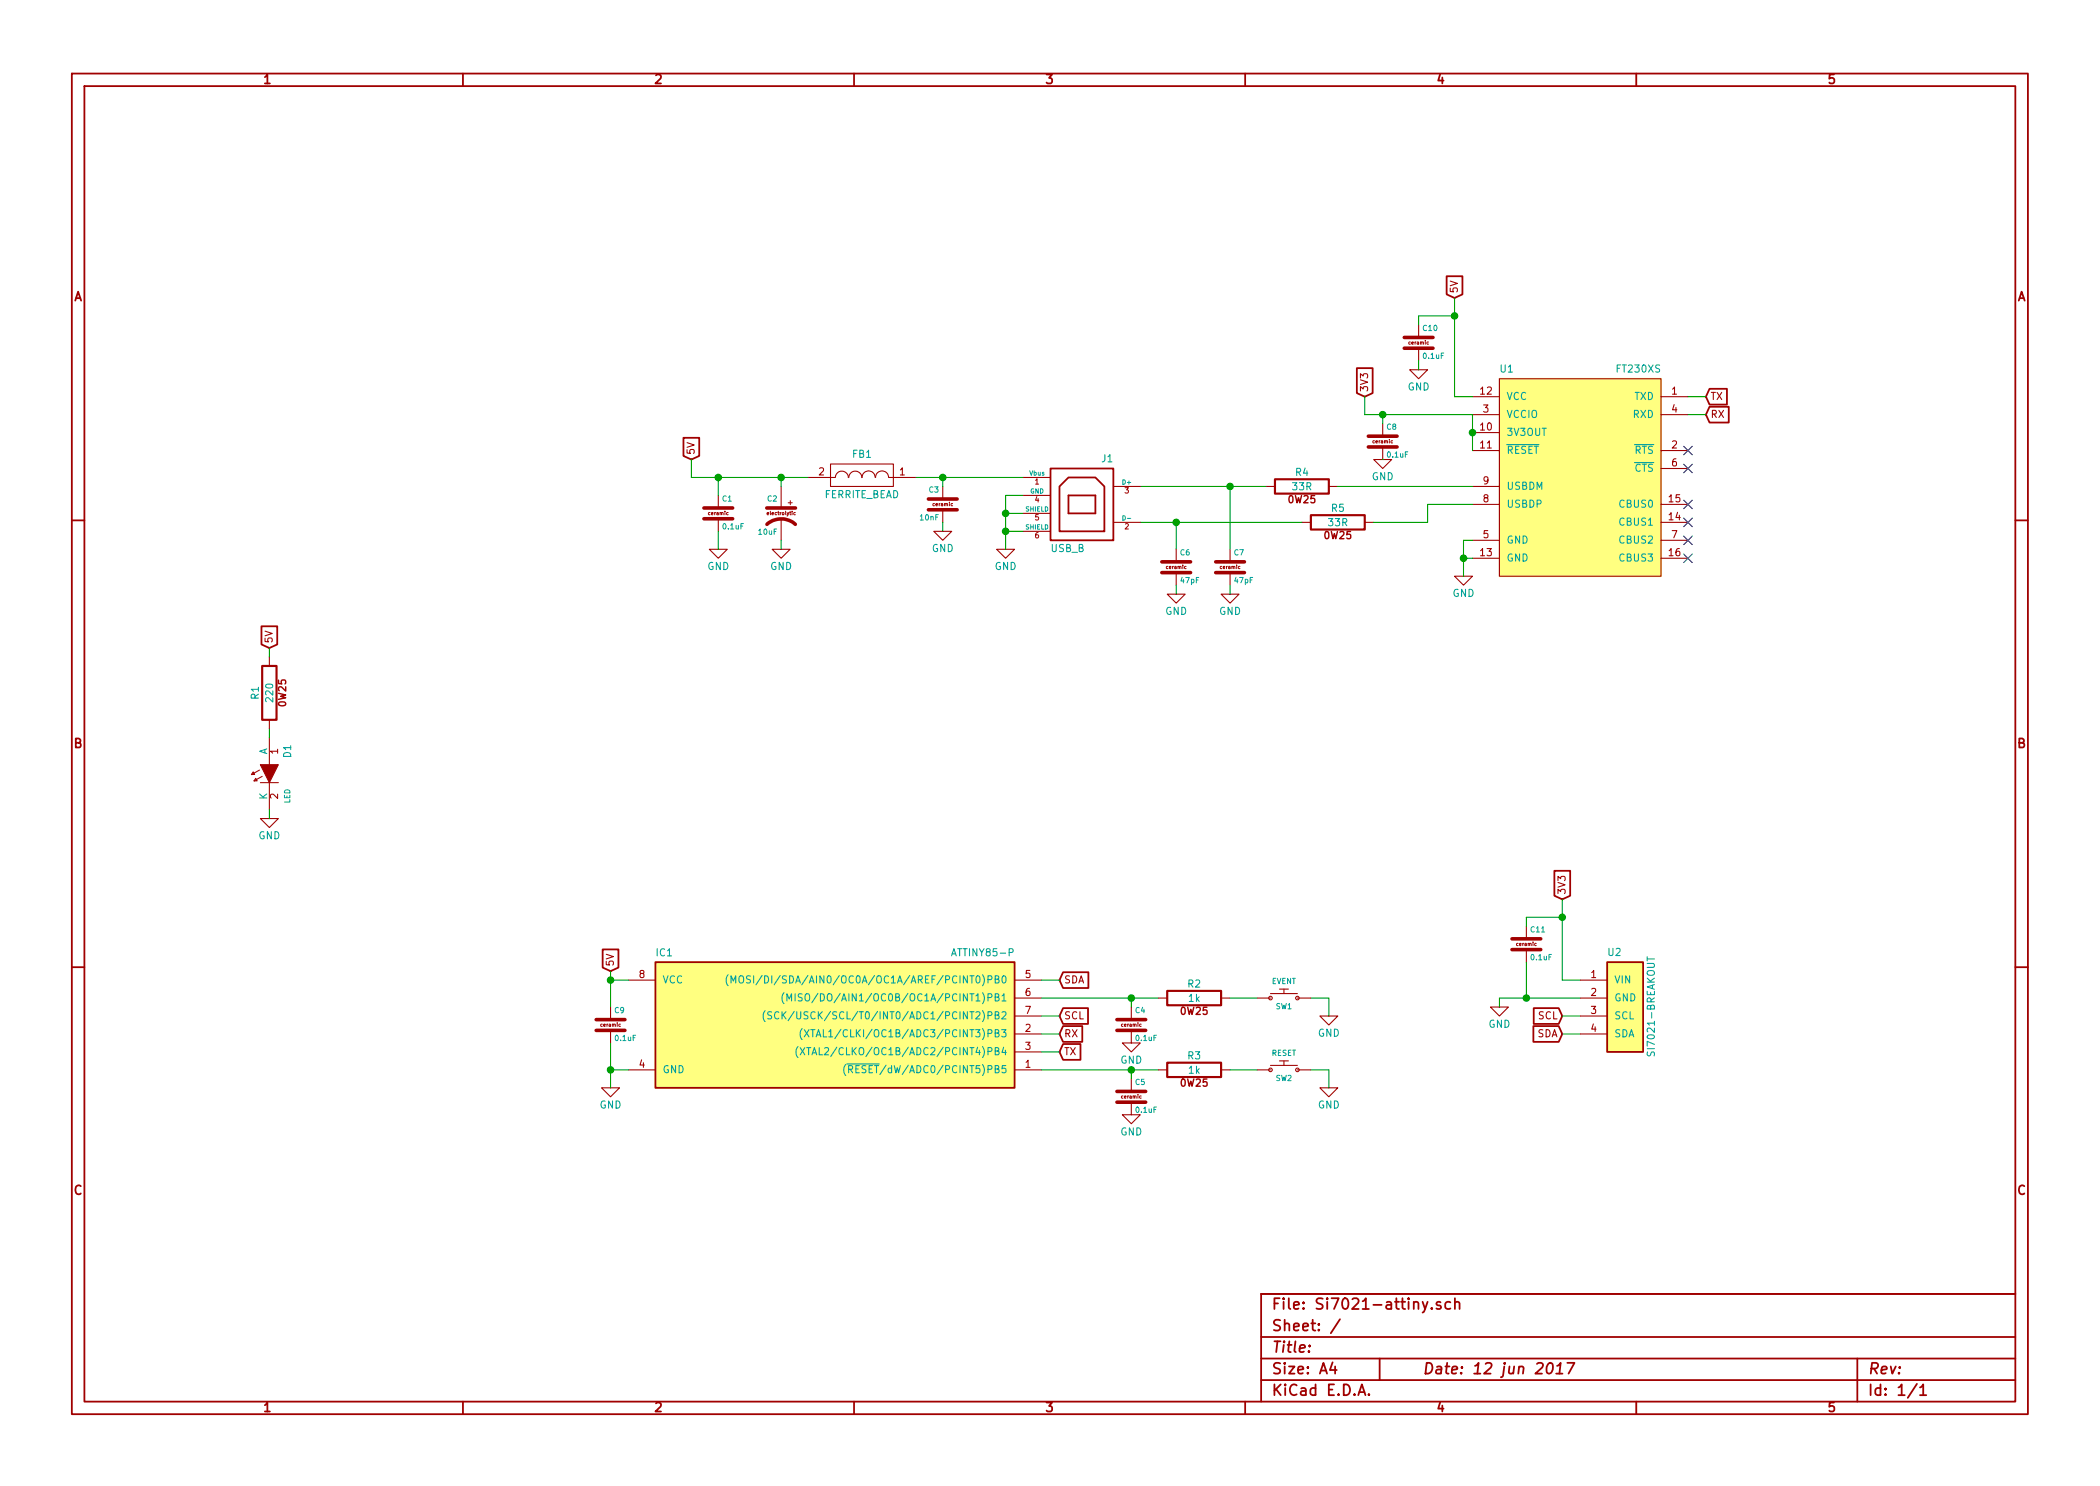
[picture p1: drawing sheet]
EESchema Schematic File Version 2
LIBS:PL_sensors
LIBS:PL_analog_ICs
LIBS:PL_capacitors
LIBS:PL_comms
LIBS:PL_connectors
LIBS:PL_diodes
LIBS:PL_displays
LIBS:PL_GPIB
LIBS:PL_inductors
LIBS:PL_LEDs
LIBS:PL_microcontrollers
LIBS:PL_mounting_holes
LIBS:PL_opamps
LIBS:PL_opto
LIBS:PL_power
LIBS:PL_references
LIBS:PL_regulators
LIBS:PL_relays
LIBS:PL_resistors
LIBS:PL_switchers
LIBS:PL_switches
LIBS:PL_transistors
LIBS:power
LIBS:device
LIBS:transistors
LIBS:conn
LIBS:linear
LIBS:regul
LIBS:74xx
LIBS:cmos4000
LIBS:adc-dac
LIBS:memory
LIBS:xilinx
LIBS:special
LIBS:microcontrollers
LIBS:dsp
LIBS:microchip
LIBS:analog_switches
LIBS:motorola
LIBS:texas
LIBS:intel
LIBS:audio
LIBS:interface
LIBS:digital-audio
LIBS:philips
LIBS:display
LIBS:cypress
LIBS:siliconi
LIBS:opto
LIBS:atmel
LIBS:contrib
LIBS:valves
EELAYER 27 0
EELAYER END
$Descr A4 11693 8268
encoding utf-8
Sheet 1 1
Title ""
Date "12 jun 2017"
Rev ""
Comp ""
Comment1 ""
Comment2 ""
Comment3 ""
Comment4 ""
$EndDescr
$Comp
L ATTINY85-P IC1
U 1 1
P 4650 5700
F 0 "IC1" H 3650 6075 40  0000 L BNN
F 1 "ATTINY85-P" H 5650 6075 40  0000 R BNN
F 2 "DIP8" H 3650 5325 40  0001 L TNN
F 3 "~" H 4500 5700 60  0000 C CNN
	1    4650 5700
	1    0    0    -1  
$EndComp
$Comp
L FT230XS U1
U 1 1
P 8800 2600
F 0 "U1" H 8350 3150 40  0000 L CNN
F 1 "FT230XS" H 9250 3150 40  0000 R CNN
F 2 "~" H 8800 2600 60  0000 C CNN
F 3 "~" H 8800 2600 60  0000 C CNN
	1    8800 2600
	1    0    0    -1  
$EndComp
NoConn ~ 9400 2500
NoConn ~ 9400 2600
NoConn ~ 9400 2800
NoConn ~ 9400 2900
NoConn ~ 9400 3000
NoConn ~ 9400 3100
$Comp
L GND #PWR01
U 1 1
P 8150 3200
F 0 "#PWR01" H 8150 3000 50  0001 C CNN
F 1 "GND" H 8150 3100 40  0000 C CNN
F 2 "" H 8150 3200 50  0000 C CNN
F 3 "" H 8150 3200 50  0000 C CNN
	1    8150 3200
	1    0    0    -1  
$EndComp
$Comp
L GND #PWR02
U 1 1
P 3400 6050
F 0 "#PWR02" H 3400 5850 50  0001 C CNN
F 1 "GND" H 3400 5950 40  0000 C CNN
F 2 "" H 3400 6050 50  0000 C CNN
F 3 "" H 3400 6050 50  0000 C CNN
	1    3400 6050
	1    0    0    -1  
$EndComp
$Comp
L GND #PWR03
U 1 1
P 8350 5600
F 0 "#PWR03" H 8350 5400 50  0001 C CNN
F 1 "GND" H 8350 5500 40  0000 C CNN
F 2 "" H 8350 5600 50  0000 C CNN
F 3 "" H 8350 5600 50  0000 C CNN
	1    8350 5600
	1    0    0    -1  
$EndComp
Wire Wire Line
	8150 3000 8150 3200
Wire Wire Line
	8150 3100 8200 3100
Wire Wire Line
	8150 3000 8200 3000
Connection ~ 8150 3100
Wire Wire Line
	3400 5800 3400 6050
Wire Wire Line
	3400 5950 3500 5950
Wire Wire Line
	8800 5550 8350 5550
Wire Wire Line
	8350 5550 8350 5600
$Comp
L C_EL C2
U 1 1
P 4350 2850
F 0 "C2" H 4370 2910 30  0000 L BNN
F 1 "10uF" H 4370 2760 30  0000 L TNN
F 2 "" H 4388 2700 30  0000 C CNN
F 3 "" H 4350 2850 60  0000 C CNN
	1    4350 2850
	-1   0    0    -1  
$EndComp
$Comp
L C_CER C3
U 1 1
P 5250 2800
F 0 "C3" H 5270 2860 30  0000 L BNN
F 1 "10nF" H 5270 2740 30  0000 L TNN
F 2 "" H 5288 2650 30  0000 C CNN
F 3 "" H 5250 2800 60  0000 C CNN
	1    5250 2800
	-1   0    0    -1  
$EndComp
$Comp
L FERRITE_BEAD FB1
U 1 1
P 4800 2650
F 0 "FB1" H 4800 2775 40  0000 C CNN
F 1 "FERRITE_BEAD" H 4800 2550 40  0000 C CNN
F 2 "~" H 4800 2650 60  0000 C CNN
F 3 "~" H 4800 2650 60  0000 C CNN
	1    4800 2650
	-1   0    0    -1  
$EndComp
$Comp
L GND #PWR04
U 1 1
P 5600 3050
F 0 "#PWR04" H 5600 2850 50  0001 C CNN
F 1 "GND" H 5600 2950 40  0000 C CNN
F 2 "" H 5600 3050 50  0000 C CNN
F 3 "" H 5600 3050 50  0000 C CNN
	1    5600 3050
	-1   0    0    -1  
$EndComp
Wire Wire Line
	5600 2950 5700 2950
Wire Wire Line
	5600 2750 5600 3050
Wire Wire Line
	5700 2850 5600 2850
Connection ~ 5600 2950
Wire Wire Line
	5700 2750 5600 2750
Connection ~ 5600 2850
Wire Wire Line
	5100 2650 5700 2650
Wire Wire Line
	5250 2700 5250 2650
Connection ~ 5250 2650
Wire Wire Line
	3850 2650 4500 2650
Wire Wire Line
	4350 2650 4350 2700
$Comp
L GND #PWR05
U 1 1
P 5250 2950
F 0 "#PWR05" H 5250 2750 50  0001 C CNN
F 1 "GND" H 5250 2850 40  0000 C CNN
F 2 "" H 5250 2950 50  0000 C CNN
F 3 "" H 5250 2950 50  0000 C CNN
	1    5250 2950
	-1   0    0    -1  
$EndComp
$Comp
L GND #PWR06
U 1 1
P 4350 3050
F 0 "#PWR06" H 4350 2850 50  0001 C CNN
F 1 "GND" H 4350 2950 40  0000 C CNN
F 2 "" H 4350 3050 50  0000 C CNN
F 3 "" H 4350 3050 50  0000 C CNN
	1    4350 3050
	-1   0    0    -1  
$EndComp
Wire Wire Line
	4350 3000 4350 3050
Wire Wire Line
	5250 2900 5250 2950
Text GLabel 3850 2550 1    40   Input ~ 0
5V
Wire Wire Line
	3850 2650 3850 2550
Connection ~ 4350 2650
Text GLabel 3400 5400 1    40   Input ~ 0
5V
Wire Wire Line
	3500 5450 3400 5450
Wire Wire Line
	3400 5400 3400 5600
$Comp
L C_CER C1
U 1 1
P 4000 2850
F 0 "C1" H 4020 2910 30  0000 L BNN
F 1 "0.1uF" H 4020 2790 30  0000 L TNN
F 2 "" H 4038 2700 30  0000 C CNN
F 3 "" H 4000 2850 60  0000 C CNN
	1    4000 2850
	1    0    0    -1  
$EndComp
Text GLabel 8100 1650 1    40   Input ~ 0
5V
Wire Wire Line
	8100 1650 8100 2200
Wire Wire Line
	8100 2200 8200 2200
$Comp
L GND #PWR07
U 1 1
P 4000 3050
F 0 "#PWR07" H 4000 2850 50  0001 C CNN
F 1 "GND" H 4000 2950 40  0000 C CNN
F 2 "" H 4000 3050 50  0000 C CNN
F 3 "" H 4000 3050 50  0000 C CNN
	1    4000 3050
	1    0    0    -1  
$EndComp
Wire Wire Line
	8200 2300 8200 2500
Connection ~ 8200 2400
$Comp
L C_CER C8
U 1 1
P 7700 2450
F 0 "C8" H 7720 2510 30  0000 L BNN
F 1 "0.1uF" H 7720 2390 30  0000 L TNN
F 2 "" H 7738 2300 30  0000 C CNN
F 3 "" H 7700 2450 60  0000 C CNN
	1    7700 2450
	1    0    0    -1  
$EndComp
$Comp
L GND #PWR08
U 1 1
P 7700 2550
F 0 "#PWR08" H 7700 2350 50  0001 C CNN
F 1 "GND" H 7700 2450 40  0000 C CNN
F 2 "" H 7700 2550 50  0000 C CNN
F 3 "" H 7700 2550 50  0000 C CNN
	1    7700 2550
	1    0    0    -1  
$EndComp
Wire Wire Line
	7700 2550 7700 2550
Wire Wire Line
	7700 2350 7700 2300
Wire Wire Line
	7600 2300 8200 2300
$Comp
L R_0W25 R4
U 1 1
P 7250 2700
F 0 "R4" V 7330 2700 40  0000 C CNN
F 1 "33R" V 7250 2700 40  0000 C CNN
F 2 "" V 7180 2700 30  0000 C CNN
F 3 "" H 7250 2700 30  0000 C CNN
	1    7250 2700
	0    -1   -1   0   
$EndComp
$Comp
L C_CER C6
U 1 1
P 6550 3150
F 0 "C6" H 6570 3210 30  0000 L BNN
F 1 "47pF" H 6570 3090 30  0000 L TNN
F 2 "" H 6588 3000 30  0000 C CNN
F 3 "" H 6550 3150 60  0000 C CNN
	1    6550 3150
	1    0    0    -1  
$EndComp
$Comp
L GND #PWR09
U 1 1
P 6550 3300
F 0 "#PWR09" H 6550 3100 50  0001 C CNN
F 1 "GND" H 6550 3200 40  0000 C CNN
F 2 "" H 6550 3300 50  0000 C CNN
F 3 "" H 6550 3300 50  0000 C CNN
	1    6550 3300
	1    0    0    -1  
$EndComp
$Comp
L C_CER C7
U 1 1
P 6850 3150
F 0 "C7" H 6870 3210 30  0000 L BNN
F 1 "47pF" H 6870 3090 30  0000 L TNN
F 2 "" H 6888 3000 30  0000 C CNN
F 3 "" H 6850 3150 60  0000 C CNN
	1    6850 3150
	1    0    0    -1  
$EndComp
$Comp
L GND #PWR010
U 1 1
P 6850 3300
F 0 "#PWR010" H 6850 3100 50  0001 C CNN
F 1 "GND" H 6850 3200 40  0000 C CNN
F 2 "" H 6850 3300 50  0000 C CNN
F 3 "" H 6850 3300 50  0000 C CNN
	1    6850 3300
	1    0    0    -1  
$EndComp
$Comp
L R_0W25 R5
U 1 1
P 7450 2900
F 0 "R5" V 7530 2900 40  0000 C CNN
F 1 "33R" V 7450 2900 40  0000 C CNN
F 2 "" V 7380 2900 30  0000 C CNN
F 3 "" H 7450 2900 30  0000 C CNN
	1    7450 2900
	0    -1   -1   0   
$EndComp
Wire Wire Line
	6350 2900 7250 2900
Wire Wire Line
	6550 2900 6550 3050
Wire Wire Line
	6350 2700 7050 2700
Wire Wire Line
	6850 2700 6850 3050
Wire Wire Line
	6550 3250 6550 3300
Wire Wire Line
	6850 3250 6850 3300
Connection ~ 6550 2900
Connection ~ 6850 2700
Wire Wire Line
	8200 2700 7450 2700
Wire Wire Line
	7650 2900 7950 2900
Wire Wire Line
	7950 2900 7950 2800
Wire Wire Line
	7950 2800 8200 2800
$Comp
L LED D1
U 1 1
P 1500 4300
F 0 "D1" H 1375 4400 40  0000 C CNN
F 1 "LED" H 1625 4400 30  0000 C CNN
F 2 "~" H 1500 4300 60  0000 C CNN
F 3 "~" H 1500 4300 60  0000 C CNN
	1    1500 4300
	0    1    1    0   
$EndComp
$Comp
L GND #PWR011
U 1 1
P 1500 4550
F 0 "#PWR011" H 1500 4350 50  0001 C CNN
F 1 "GND" H 1500 4450 40  0000 C CNN
F 2 "" H 1500 4550 50  0000 C CNN
F 3 "" H 1500 4550 50  0000 C CNN
	1    1500 4550
	-1   0    0    -1  
$EndComp
$Comp
L R_0W25 R1
U 1 1
P 1500 3850
F 0 "R1" V 1580 3850 40  0000 C CNN
F 1 "220" V 1500 3850 40  0000 C CNN
F 2 "" V 1430 3850 30  0000 C CNN
F 3 "" H 1500 3850 30  0000 C CNN
	1    1500 3850
	-1   0    0    1   
$EndComp
Text GLabel 1500 3600 1    40   Input ~ 0
5V
Wire Wire Line
	1500 3650 1500 3600
Wire Wire Line
	1500 4100 1500 4050
Wire Wire Line
	1500 4550 1500 4500
Text GLabel 7600 2200 1    40   Input ~ 0
3V3
Connection ~ 7700 2300
Text GLabel 8700 5000 1    40   Input ~ 0
3V3
Wire Wire Line
	4000 2950 4000 3050
Wire Wire Line
	4000 2750 4000 2650
Connection ~ 4000 2650
Wire Wire Line
	7600 2300 7600 2200
Wire Wire Line
	8700 5000 8700 5450
Wire Wire Line
	8700 5450 8800 5450
Text GLabel 9500 2200 2    40   Input ~ 0
TX
Text GLabel 9500 2300 2    40   Input ~ 0
RX
Wire Wire Line
	9400 2200 9500 2200
Wire Wire Line
	9400 2300 9500 2300
Text GLabel 8700 5650 0    40   Input ~ 0
SCL
Text GLabel 8700 5750 0    40   Input ~ 0
SDA
Wire Wire Line
	8700 5650 8800 5650
Wire Wire Line
	8700 5750 8800 5750
Text GLabel 5900 5850 2    40   Input ~ 0
TX
Text GLabel 5900 5750 2    40   Input ~ 0
RX
Text GLabel 5900 5650 2    40   Input ~ 0
SCL
Text GLabel 5900 5450 2    40   Input ~ 0
SDA
Wire Wire Line
	5900 5450 5800 5450
Wire Wire Line
	5900 5650 5800 5650
Wire Wire Line
	5900 5750 5800 5750
Wire Wire Line
	5900 5850 5800 5850
$Comp
L GND #PWR012
U 1 1
P 7400 6050
F 0 "#PWR012" H 7400 5850 50  0001 C CNN
F 1 "GND" H 7400 5950 40  0000 C CNN
F 2 "" H 7400 6050 50  0000 C CNN
F 3 "" H 7400 6050 50  0000 C CNN
	1    7400 6050
	1    0    0    -1  
$EndComp
$Comp
L GND #PWR013
U 1 1
P 7400 5650
F 0 "#PWR013" H 7400 5450 50  0001 C CNN
F 1 "GND" H 7400 5550 40  0000 C CNN
F 2 "" H 7400 5650 50  0000 C CNN
F 3 "" H 7400 5650 50  0000 C CNN
	1    7400 5650
	1    0    0    -1  
$EndComp
Wire Wire Line
	7300 5550 7400 5550
Wire Wire Line
	7400 5550 7400 5650
Wire Wire Line
	7300 5950 7400 5950
Wire Wire Line
	7400 5950 7400 6050
Wire Wire Line
	5800 5550 6450 5550
Wire Wire Line
	5800 5950 6450 5950
$Comp
L SW_NO SW1
U 1 1
P 7150 5550
F 0 "SW1" H 7150 5500 30  0000 C CNN
F 1 "EVENT" H 7150 5640 30  0000 C CNN
F 2 "~" H 7150 5550 60  0000 C CNN
F 3 "~" H 7150 5550 60  0000 C CNN
	1    7150 5550
	1    0    0    -1  
$EndComp
$Comp
L SW_NO SW2
U 1 1
P 7150 5950
F 0 "SW2" H 7150 5900 30  0000 C CNN
F 1 "RESET" H 7150 6040 30  0000 C CNN
F 2 "~" H 7150 5950 60  0000 C CNN
F 3 "~" H 7150 5950 60  0000 C CNN
	1    7150 5950
	1    0    0    -1  
$EndComp
$Comp
L C_CER C4
U 1 1
P 6300 5700
F 0 "C4" H 6320 5760 30  0000 L BNN
F 1 "0.1uF" H 6320 5640 30  0000 L TNN
F 2 "" H 6338 5550 30  0000 C CNN
F 3 "" H 6300 5700 60  0000 C CNN
	1    6300 5700
	1    0    0    -1  
$EndComp
$Comp
L C_CER C5
U 1 1
P 6300 6100
F 0 "C5" H 6320 6160 30  0000 L BNN
F 1 "0.1uF" H 6320 6040 30  0000 L TNN
F 2 "" H 6338 5950 30  0000 C CNN
F 3 "" H 6300 6100 60  0000 C CNN
	1    6300 6100
	1    0    0    -1  
$EndComp
$Comp
L GND #PWR014
U 1 1
P 6300 5800
F 0 "#PWR014" H 6300 5600 50  0001 C CNN
F 1 "GND" H 6300 5700 40  0000 C CNN
F 2 "" H 6300 5800 50  0000 C CNN
F 3 "" H 6300 5800 50  0000 C CNN
	1    6300 5800
	1    0    0    -1  
$EndComp
$Comp
L GND #PWR015
U 1 1
P 6300 6200
F 0 "#PWR015" H 6300 6000 50  0001 C CNN
F 1 "GND" H 6300 6100 40  0000 C CNN
F 2 "" H 6300 6200 50  0000 C CNN
F 3 "" H 6300 6200 50  0000 C CNN
	1    6300 6200
	1    0    0    -1  
$EndComp
Wire Wire Line
	6300 5600 6300 5550
Connection ~ 6300 5550
Wire Wire Line
	6300 6000 6300 5950
Connection ~ 6300 5950
$Comp
L R_0W25 R2
U 1 1
P 6650 5550
F 0 "R2" V 6730 5550 40  0000 C CNN
F 1 "1k" V 6650 5550 40  0000 C CNN
F 2 "" V 6580 5550 30  0000 C CNN
F 3 "" H 6650 5550 30  0000 C CNN
	1    6650 5550
	0    -1   -1   0   
$EndComp
$Comp
L R_0W25 R3
U 1 1
P 6650 5950
F 0 "R3" V 6730 5950 40  0000 C CNN
F 1 "1k" V 6650 5950 40  0000 C CNN
F 2 "" V 6580 5950 30  0000 C CNN
F 3 "" H 6650 5950 30  0000 C CNN
	1    6650 5950
	0    -1   -1   0   
$EndComp
Wire Wire Line
	6850 5550 7000 5550
Wire Wire Line
	6850 5950 7000 5950
$Comp
L USB_B J1
U 1 1
P 6050 2800
F 0 "J1" H 5900 3050 40  0000 L CNN
F 1 "USB_B" H 6250 2550 40  0000 R CNN
F 2 "" H 6100 2650 60  0000 C CNN
F 3 "" H 6100 2650 60  0000 C CNN
	1    6050 2800
	-1   0    0    -1  
$EndComp
$Comp
L SI7021-BREAKOUT U2
U 1 1
P 9050 5600
F 0 "U2" H 8950 5900 40  0000 L CNN
F 1 "SI7021-BREAKOUT" V 9200 5600 40  0000 C CNN
F 2 "~" H 9250 5600 60  0000 C CNN
F 3 "~" H 9250 5600 60  0000 C CNN
	1    9050 5600
	1    0    0    -1  
$EndComp
$Comp
L C_CER C9
U 1 1
P 3400 5700
F 0 "C9" H 3420 5760 30  0000 L BNN
F 1 "0.1uF" H 3420 5640 30  0000 L TNN
F 2 "" H 3438 5550 30  0000 C CNN
F 3 "" H 3400 5700 60  0000 C CNN
	1    3400 5700
	1    0    0    -1  
$EndComp
Connection ~ 3400 5450
Connection ~ 3400 5950
$Comp
L C_CER C10
U 1 1
P 7900 1900
F 0 "C10" H 7920 1960 30  0000 L BNN
F 1 "0.1uF" H 7920 1840 30  0000 L TNN
F 2 "" H 7938 1750 30  0000 C CNN
F 3 "" H 7900 1900 60  0000 C CNN
	1    7900 1900
	1    0    0    -1  
$EndComp
$Comp
L GND #PWR016
U 1 1
P 7900 2050
F 0 "#PWR016" H 7900 1850 50  0001 C CNN
F 1 "GND" H 7900 1950 40  0000 C CNN
F 2 "" H 7900 2050 50  0000 C CNN
F 3 "" H 7900 2050 50  0000 C CNN
	1    7900 2050
	1    0    0    -1  
$EndComp
Wire Wire Line
	7900 2050 7900 2000
Wire Wire Line
	7900 1800 7900 1750
Wire Wire Line
	7900 1750 8100 1750
Connection ~ 8100 1750
$Comp
L C_CER C11
U 1 1
P 8500 5250
F 0 "C11" H 8520 5310 30  0000 L BNN
F 1 "0.1uF" H 8520 5190 30  0000 L TNN
F 2 "" H 8538 5100 30  0000 C CNN
F 3 "" H 8500 5250 60  0000 C CNN
	1    8500 5250
	1    0    0    -1  
$EndComp
Wire Wire Line
	8500 5150 8500 5100
Wire Wire Line
	8500 5100 8700 5100
Connection ~ 8700 5100
Wire Wire Line
	8500 5350 8500 5550
Connection ~ 8500 5550
$EndSCHEMATC
